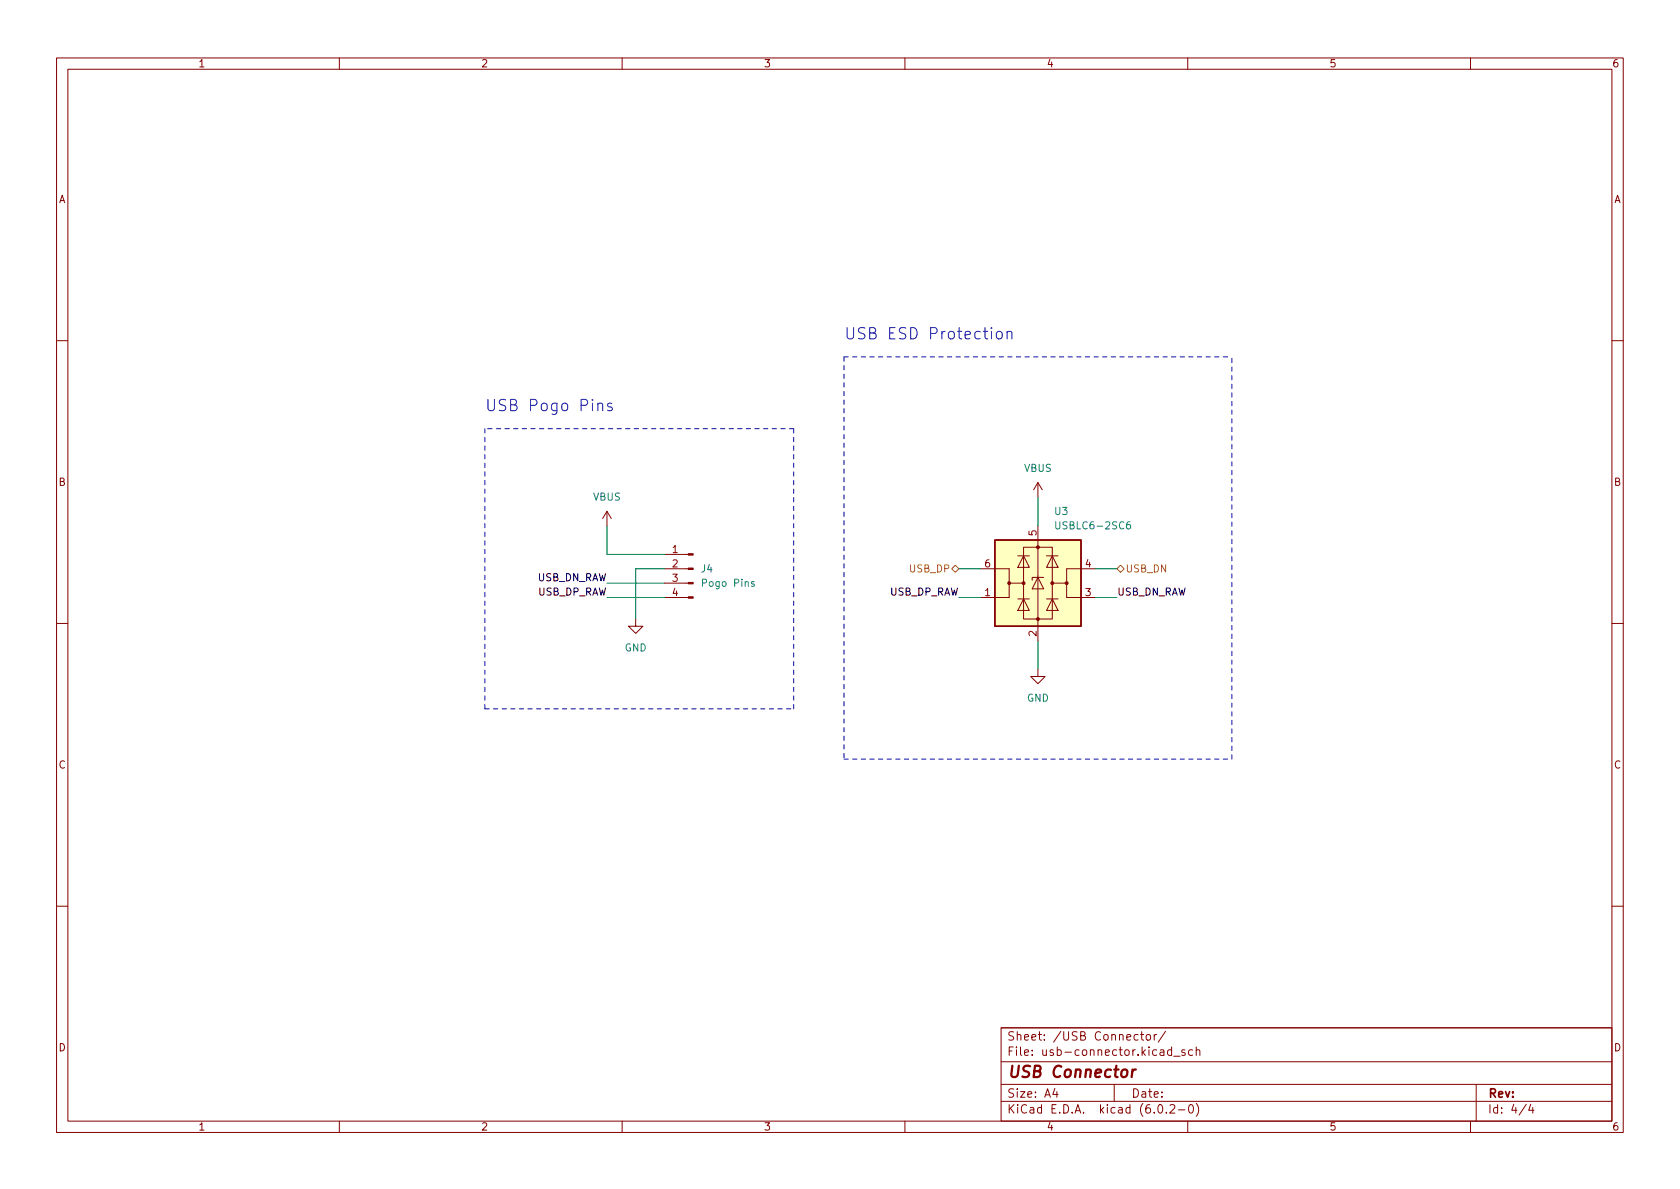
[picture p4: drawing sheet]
<svg xmlns="http://www.w3.org/2000/svg" width="297mm" height="210mm" viewBox="0 0 297 210" stroke-linecap="round" stroke-linejoin="round" font-family="sans-serif">
<path d="M0 .2h297v210.1h-297z" fill="#fff" stroke="#fff" stroke-width=".18"/>
<g fill="none" stroke="#840000" stroke-width=".18">
<path d="M10 10.2h277v190.1h-277zM12 12.2h273v186.1h-273zM60 10.2v2M110 10.2v2M160 10.2v2M210 10.2v2M260 10.2v2M10 60.2h2M285 60.2h2M107.3 90.4l-.7 1.3M107.3 90.4v2.6M107.3 90.4l.8 1.3"/>
<path d="M117.5 98h4.2M180 98.3h2M181 96.8h5.1v12.7h-5.1zM181 98.3l1 2h-2zM183.5 85.3l-.7 1.3M183.5 85.3v2.6M183.5 93v20.3M183.5 85.3l.8 1.3M185 98.3h2.1M186.1 98.3l1 2h-2.1zM10 110.2h2M112.4 109.5v1.2h1.3l-1.3 1.3-1.3-1.3h1.3"/>
<path d="M117.5 105.7h4.2M117.5 103.1h4.2M117.5 100.6h4.2M173.4 100.6h5v2.5h2.6M178.4 103.1v2.6h-5M180 105.9h2M181 105.9l1 2h-2zM183.5 102.1l1 2h-2zM183.5 118.4v1.2h1.3l-1.3 1.3-1.3-1.3h1.3M184.5 102.1h-2v.5M185 105.9h2.1M186.1 105.9l1 2h-2.1z"/>
<path d="M188.6 103.1v2.6h5.1M193.7 100.6h-5.1v2.5h-2.5M285 110.2h2M10 160.2h2M285 160.2h2M60 198.3v2M110 198.3v2M160 198.3v2M177 181.8h108v16.5h-108zM177 194.8h108M177 191.8h108M177 187.8h108"/>
<path d="M177 181.8h108M186.5 192.5l-.4 1h1M186.9 193v1M197 191.8v3M201.2 183l-.4-.1-.3 .3v.4l.1 .3h.6M201.6 182.9h.6M201.9 182.4v1.3l.3 .2M202.7 183.1l.2-.2 .5 .2v.5l-.1 .3h-.4l-.2-.1zM204.1 182.9v1M204.5 182.9l-.3 .1-.1 .2M204.9 195.4l.2-.1a.81 .81 0 0 1 .6 .7 .81 .81 0 0 1-.3 .8h-.2a.81 .81 0 0 1-.6-.6 .81 .81 0 0 1 .3-.8zM206.1 182.4l-1.3 1.9"/>
<path d="M206.2 196.7v.1M206.9 195.5l.5-.2 .2 .2 .1 .3-.9 1h.9M207.1 185.7l-.4-.1-.3 .3v.4l.2 .3h.5M207.1 185.1v1.5M207.5 186.8h1.1M208.4 196.3h1.1M209.5 185.7l-.4-.1-.2 .2 .1 .3 .5 .1v.4h-.6M210 198.3v2M210.4 195.4l.1-.1a.81 .81 0 0 1 .6 .7 .81 .81 0 0 1-.3 .8h-.2a.81 .81 0 0 1-.5-.6 .81 .81 0 0 1 .3-.8zM210.9 185.7l-.5-.1-.3 .3v.4l.2 .3h.6M211.5 195.1a1.72 1.72 0 0 1 0 2.3M211.5 185.8l.2-.2 .4 .1v.9"/>
<path d="M211.5 185.1v1.5M260 198.3v2M261 191.8v6.5M269.9 195.3l-1.3 1.9M270.6 195.3l-.3 1h.9M271 195.8v1"/>
</g>
<path d="M200.3 189.1l-.2 1.4M200.8 189.1l-.4 .1-.2 .3" fill="none" stroke="#840000" stroke-width=".4"/>
<g fill="#840000" stroke="#840000" stroke-width=".18">
<path d="M121.7 105.5h.9v.3h-.9z"/>
<path d="M121.7 103h.9v.2h-.9z"/>
<path d="M121.7 100.5h.9v.2h-.9z"/>
<path d="M121.7 97.9h.9v.3h-.9z"/>
<circle cx="178.4" cy="103.1" r=".25"/>
<circle cx="181" cy="103.1" r=".25"/>
<circle cx="183.5" cy="109.5" r=".25"/>
<circle cx="183.5" cy="96.8" r=".25"/>
<circle cx="186.1" cy="103.1" r=".25"/>
<circle cx="188.6" cy="103.1" r=".25"/>
</g>
<path d="M186.7 92.3v1l.2 .2h.2l.3-.2v-1M199.8 92.3h-.4a.86 .86 0 0 0 0 1.2l.4-.1 .1-.4-.2-.3-.4 .1-.1 .2M133.3 102.9l-.3-.1-.1 .2v.2l.4 .1v.3h-.4" fill="none" stroke="#008484" stroke-width=".18"/>
<path d="M175.9 95.5h15.2v15.2h-15.2z" fill="#ffffc2" stroke="#ffffc2" stroke-width=".18"/>
<path d="M175.9 95.5h15.2v15.2h-15.2z" fill="none" stroke="#840000" stroke-width=".25"/>
<path d="M168.3 100.6l.6-.7 .6 .7-.6 .6zM197.5 100.6l.6-.7 .7 .7-.7 .6z" fill="none" stroke="#848400" stroke-width=".18"/>
<path d="M176.3 58.8a.54 .54 0 0 1 .5-.2 .54 .54 0 0 1 .4 .4v.5a.54 .54 0 0 1-.5 .4 .54 .54 0 0 1-.5-.4zM178.1 58.8a.5 .5 0 0 1 .8 .1v1M178.1 58.6v1.3M105.7 71.5a.5 .5 0 0 1 .9 .1v1M108.2 71.4l-.5-.1-.3 .3 .1 .3 .7 .2 .1 .1-.1 .3-.2 .1-.6-.1" fill="none" stroke="#0000c2" stroke-width=".18"/>
<path d="M85.7 75.8v49.5M140.3 75.8h-54.6M149.2 63.1h68.6M149.2 63.1v71.1M85.7 125.3h54.6M140.3 125.3v-49.5M149.2 134.2h68.6M217.8 134.2v-71.1" fill="none" stroke="#0000c2" stroke-width=".18" stroke-dasharray=".8 .8"/>
<path d="M107.3 93v5h10.2M183.5 87.9v5.1M107.3 105.7h10.2M107.3 103.1h10.2M117.5 100.6h-5.1v8.9M169.5 105.7h3.9M169.5 100.6h3.9M183.5 113.3v5.1M193.7 105.7h3.8M193.7 100.6h3.8" fill="none" stroke="#008400" stroke-width=".18"/>
<g font-size="2.8" fill="#0000c2">
<text x="149.2" y="60">USB ESD Protection</text>
<text x="85.7" y="72.7">USB Pogo Pins</text>
</g>
<text font-size="2.8" fill="#840000" x="178" y="190.6">USB Connector</text>
<g font-size="2.1" fill="#840000">
<text x="178" y="184">Sheet: /USB Connector/</text>
<text x="178" y="186.7">File: usb-connector.kicad_sch</text>
<text x="178" y="196.9">KiCad E.D.A. kicad (6.0.2-0)</text>
<text x="178" y="194.1">Size: A4</text>
<text x="200" y="194.1">Date:</text>
<text x="263" y="194.1">Rev:</text>
<text x="263" y="196.9">Id: 4/4</text>
</g>
<g font-size="1.8" fill="#840000">
<text x="35" y="11.9">1</text>
<text x="85" y="11.9">2</text>
<text x="135" y="11.9">3</text>
<text x="185" y="11.9">4</text>
<text x="235" y="11.9">5</text>
<text x="285" y="11.9">6</text>
<text x="10.3" y="35.9">A</text>
<text x="285.3" y="35.9">A</text>
<text x="10.3" y="85.9">B</text>
<text x="285.3" y="85.9">B</text>
<text x="183.3" y="94.7" transform="rotate(-90 183.3 94.7)">5</text>
<text x="118.9" y="97.8">1</text>
<text x="118.9" y="100.3">2</text>
<text x="174.1" y="100.3">6</text>
<text x="191.9" y="100.3">4</text>
<text x="118.9" y="102.9">3</text>
<text x="118.9" y="105.4">4</text>
<text x="174.1" y="105.4">1</text>
<text x="191.9" y="105.4">3</text>
<text x="183.3" y="112.5" transform="rotate(-90 183.3 112.5)">2</text>
<text x="10.3" y="135.9">C</text>
<text x="285.3" y="135.9">C</text>
<text x="10.3" y="185.9">D</text>
<text x="285.3" y="185.9">D</text>
<text x="35" y="199.9">1</text>
<text x="85" y="199.9">2</text>
<text x="135" y="199.9">3</text>
<text x="185" y="199.9">4</text>
<text x="235" y="199.9">5</text>
<text x="285" y="199.9">6</text>
</g>
<g font-size="1.8" fill="#008484">
<text x="181.1" y="83.4">VBUS</text>
<text x="104.9" y="88.5">VBUS</text>
<text x="186.5" y="91.1">U3</text>
<text x="187.2" y="93.6">USBLC6-2SC6</text>
<text x="124" y="101.2">J4</text>
<text x="124.4" y="103.8">Pogo Pins</text>
<text x="110.4" y="115.2">GND</text>
<text x="181.5" y="124.1">GND</text>
</g>
<g font-size="1.8" fill="#848400">
<text x="160.9" y="101.2">USB_DP</text>
<text x="198.9" y="101.2">USB_DN</text>
</g>
<g font-size="1.8">
<text x="94.8" y="102.8">USB_DN_RAW</text>
<text x="94.9" y="105.3">USB_DP_RAW</text>
<text x="157.2" y="105.3">USB_DP_RAW</text>
<text x="197.5" y="105.3">USB_DN_RAW</text>
</g>
</svg>
